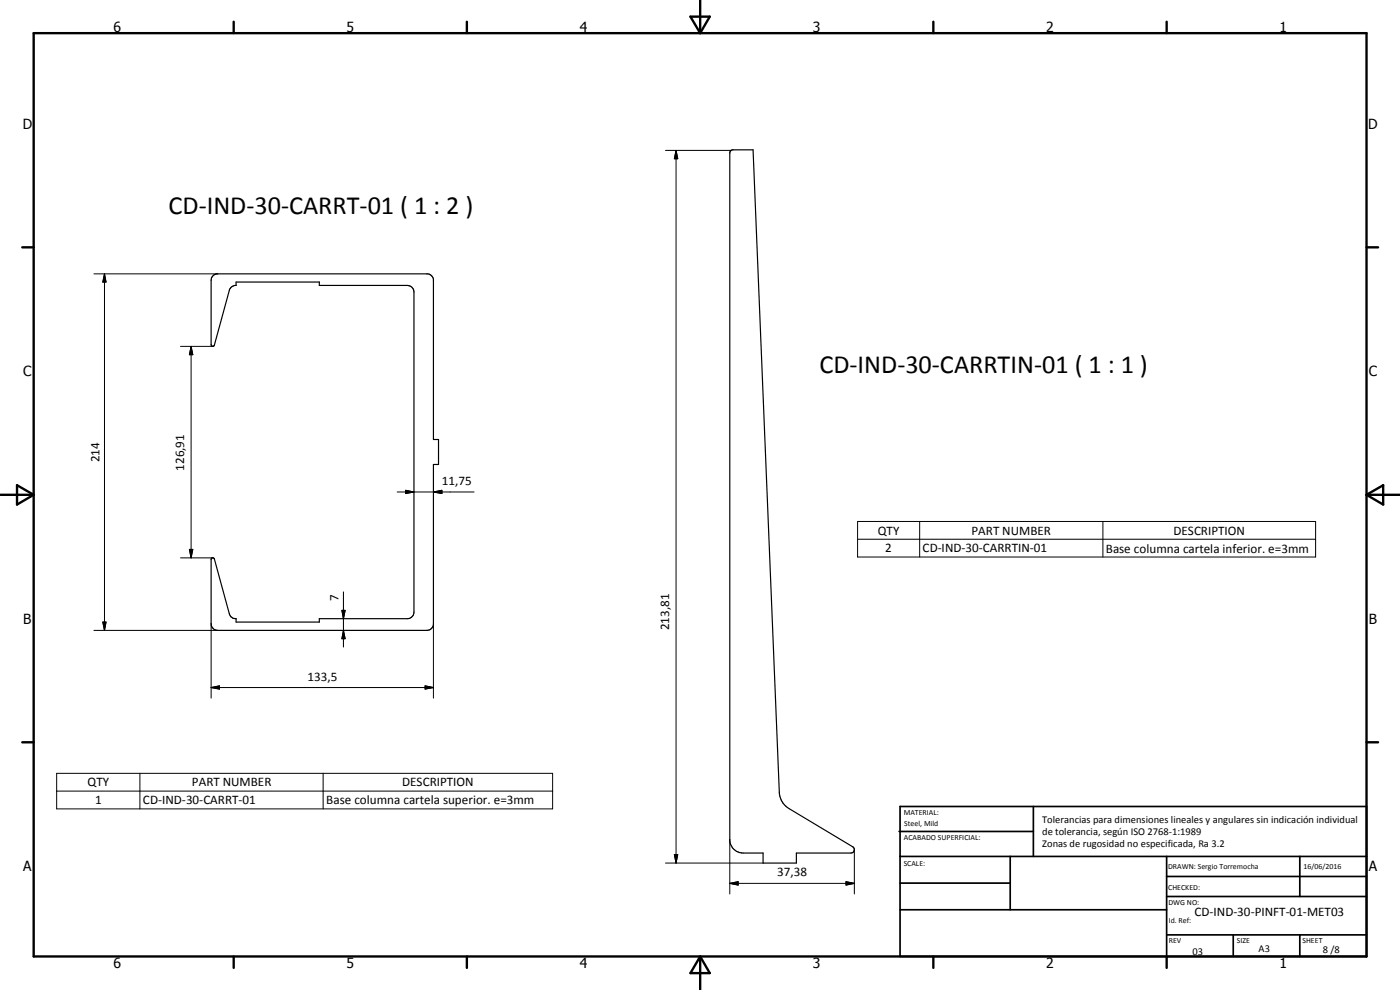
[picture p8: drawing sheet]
<svg xmlns="http://www.w3.org/2000/svg" width="420mm" height="297mm" viewBox="0 0 420 297" stroke-linecap="round" stroke-linejoin="round" font-family="sans-serif">
<path d="M219.4 45.1l.4-.1h6.2l7.9 192.7a6 6 0 0 0 2.9 4.9l19.1 11.5a1.03 1.03 0 0 1 .4 1.1 1.03 1.03 0 0 1-.9 .7h-16.4v3.1h-10v-3.1h-6a4.1 4.1 0 0 1-4-3.5v-206.7zM63.8 82.8l1.2-.6h63.4l1 .4 .4 .5 .3 .7v48.1h1.5v7.5h-1.5v48.1a2.07 2.07 0 0 1-2 1.6h-62.7a2 2 0 0 1-2-2v-19.2l.3-.5h.3l.3 .3 4.5 16.4a2.05 2.05 0 0 0 2.1 1.5v1h24.9v-1h26.4a2 2 0 0 0 2-2v-96a2 2 0 0 0-2-2h-26.4v-1h-24.9v1a2.05 2.05 0 0 0-2.1 1.5l-4.5 16.4-.3 .4h-.3l-.3-.5v-19.3v-.7z" fill="none" stroke="#000" stroke-width=".35"/>
<g fill="none" stroke="#000" stroke-width=".71">
<path d="M10.1 9.9h400v277.1h-400zM70.1 6.5v3.4M140.1 6.5v3.4M207.2 5h5.8l-2.9 4.9zM210.1 0v9.9M280.1 6.5v3.4M350.1 6.5v3.4M6.7 74.2h3.4M410.1 74.2h3.5M.1 148.5h10M5.1 145.6l5 2.9-5 2.9zM410.1 148.5h10"/>
<path d="M410.1 148.5l5-2.9v5.8zM6.7 222.7h3.4M410.1 222.7h3.5M70.1 287v3.4M140.1 287v3.4M210.1 287v10M210.1 287l2.9 5h-5.8zM280.1 287v3.4M350.1 287v3.4"/>
</g>
<g fill="none" stroke="#000" stroke-width=".51">
<path d="M269.8 249.5h40.3M270.1 242h140v45h-140zM270.1 257h140M303.2 257v16M310.1 242v15M350.1 257v30M390.1 257v12M270.1 265h33.1M270.1 273h80M350.1 269h60M350.1 263h60M350.1 280.5h60"/>
<path d="M370.1 280.5v6.5M390.1 280.5v6.5"/>
</g>
<g fill="none" stroke="#000" stroke-width=".3">
<path d="M199.7 45.1h19.7M202.9 45.1l.5 2.5h-1zM202.9 45.1v213.9M28.2 82.2h37.2M31.4 82.2l.4 2.4h-1zM31.4 82.2v106.9M54.2 103.9h9.6M57.4 103.9l.5 2.5h-1.1zM57.4 103.9v63.5M119.2 147.6h23.1M121.7 147.1l2.5 .5-2.5 .5zM130.1 147.6l2.5-.5v1z"/>
<path d="M257.4 156.5h137.4v10.6h-137.4zM276 156.5v10.6M331 156.5v10.6M54.2 167.4h9.6M56.8 164.8h1.1l-.5 2.6zM103.1 177.6v16.5M257.4 161.8h137.4M28.2 189.1h37.2M30.8 186.6h1l-.4 2.5zM63.4 187.1v22.4M102.6 183.1h1l-.5 2.5zM103.1 189.1l.5 2.5h-1z"/>
<path d="M130.1 187.1v22.4M63.4 206.3l2.5-.5v1zM63.4 206.3h66.7M127.6 205.8l2.5 .5-2.5 .5zM17 232h148.9v10.7h-148.9zM17 237.4h148.9M42 232v10.7M97 232v10.7M199.7 259h29.3M202.4 256.4h1l-.5 2.6zM219 251.9v16.3M256.4 255.1v13.1"/>
<path d="M219 265l2.5-.5v1.1zM219 265h37.4M253.9 264.5l2.5 .5-2.5 .6z"/>
</g>
<g fill="#000">
<path d="M202.9 45.1l.5 2.5h-1zM31.4 82.2l.4 2.4h-1zM57.4 103.9l.5 2.5h-1.1zM121.7 147.1l2.5 .5-2.5 .5zM130.1 147.6l2.5-.5v1zM56.8 164.8h1.1l-.5 2.6zM30.8 186.6h1l-.4 2.5zM102.6 183.1h1l-.5 2.5zM103.1 189.1l.5 2.5h-1zM63.4 206.3l2.5-.5v1zM127.6 205.8l2.5 .5-2.5 .5zM202.4 256.4h1l-.5 2.6z"/>
<path d="M219 265l2.5-.5v1.1zM253.9 264.5l2.5 .5-2.5 .6z"/>
</g>
<g font-size="7.9">
<text x="50.6" y="64.1">CD-IND-30-CARRT-01 ( 1 : 2 )</text>
<text x="245.9" y="112">CD-IND-30-CARRTIN-01 ( 1 : 1 )</text>
</g>
<g font-size="4.2">
<text x="34" y="9.6">6</text>
<text x="104" y="9.6">5</text>
<text x="174" y="9.6">4</text>
<text x="244" y="9.6">3</text>
<text x="314" y="9.6">2</text>
<text x="384" y="9.6">1</text>
<text x="6.8" y="38.7">D</text>
<text x="410.6" y="38.7">D</text>
<text x="7" y="112.9">C</text>
<text x="410.8" y="112.9">C</text>
<text x="7" y="187.1">B</text>
<text x="410.8" y="187.1">B</text>
<text x="7" y="261.4">A</text>
<text x="410.8" y="261.4">A</text>
<text x="34" y="290.4">6</text>
<text x="104" y="290.4">5</text>
<text x="174" y="290.4">4</text>
<text x="244" y="290.4">3</text>
<text x="314" y="290.4">2</text>
<text x="384" y="290.4">1</text>
</g>
<g font-size="3.9">
<text x="29.8" y="138.7" transform="rotate(-90 29.8 138.7)">214</text>
<text x="55.3" y="141.2" transform="rotate(-90 55.3 141.2)">126,91</text>
<text x="132.6" y="145.5">11,75</text>
<text x="263.5" y="160.4">QTY</text>
<text x="291.5" y="160.4">PART NUMBER</text>
<text x="352.2" y="160.4">DESCRIPTION</text>
<text x="265.7" y="165.7">2</text>
<text x="276.9" y="165.7">CD-IND-30-CARRTIN-01</text>
<text x="331.9" y="165.8">Base columna cartela inferior. e=3mm</text>
<text x="101.6" y="180.3" transform="rotate(-90 101.6 180.3)">7</text>
<text x="200.9" y="189.1" transform="rotate(-90 200.9 189.1)">213,81</text>
<text x="92.3" y="204.2">133,5</text>
<text x="26.3" y="236">QTY</text>
<text x="57.6" y="236">PART NUMBER</text>
<text x="120.7" y="236">DESCRIPTION</text>
<text x="28.5" y="241.3">1</text>
<text x="42.9" y="241.3">CD-IND-30-CARRT-01</text>
<text x="97.9" y="241.3">Base columna cartela superior. e=3mm</text>
<text x="233.2" y="263">37,38</text>
<text x="358.5" y="275">CD-IND-30-PINFT-01-MET03</text>
</g>
<g font-size="3.1">
<text x="312.7" y="246.8">Tolerancias para dimensiones lineales y angulares sin indicación individual</text>
<text x="312.7" y="250.4">de tolerancia, según ISO 2768-1:1989</text>
<text x="312.7" y="254">Zonas de rugosidad no especificada, Ra 3.2</text>
<text x="357.9" y="286.4">03</text>
<text x="377.7" y="285.6">A3</text>
<text x="397" y="285.9">8 /8</text>
</g>
<g font-size="2.4">
<text x="271.2" y="244.4">MATERIAL:</text>
<text x="271.3" y="252">ACABADO SUPERFICIAL:</text>
<text x="271.4" y="247.9">Steel, Mild</text>
<text x="271.2" y="259.7">SCALE:</text>
<text x="350.6" y="260.8">DRAWN: Sergio Torremocha</text>
<text x="391.2" y="260.6">16/06/2016</text>
<text x="350.6" y="267">CHECKED:</text>
<text x="350.6" y="271.4">DWG NO:</text>
<text x="350.8" y="276.9">Id. Ref:</text>
<text x="350.8" y="282.8">REV</text>
<text x="371.2" y="282.9">SIZE</text>
<text x="390.9" y="282.9">SHEET</text>
</g>
</svg>
